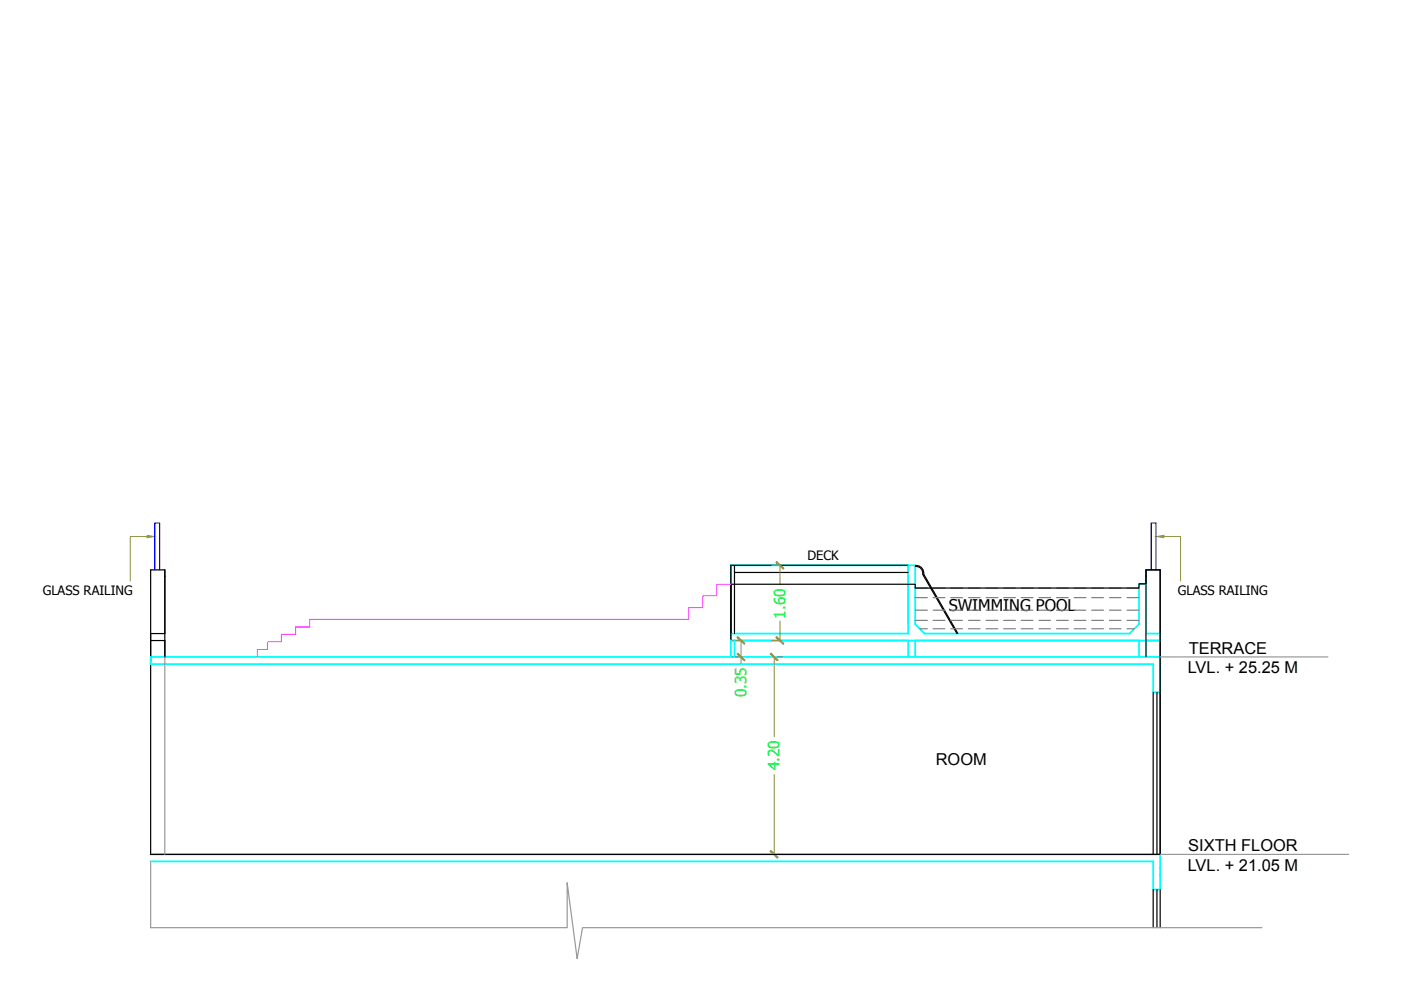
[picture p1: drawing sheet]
<svg xmlns="http://www.w3.org/2000/svg" width="297mm" height="210mm" viewBox="0 0 297 210" stroke-linecap="round" stroke-linejoin="round" font-family="sans-serif">
<path d="M155 119.9h37.6M31.9 139.3h214.1M155 135.8h91M155 134.3h37.6M196 134.3h43.5M243 134.3h3M244.5 146.8h1.5" fill="none" stroke="#0ff" stroke-width=".38"/>
<path d="M65.7 131.3h80.3" fill="none" stroke="#f3f" stroke-width=".21"/>
<circle cx="246" cy="184.1" r=".19" fill="#0ff"/>
<path d="M31.9 181.2h214.1M244.5 188.6h1.5" fill="none" stroke="#0ff" stroke-width=".38"/>
<circle cx="246" cy="185.6" r=".19" fill="#0ff"/>
<path d="M31.9 182.6h212.6" fill="none" stroke="#0ff" stroke-width=".38"/>
<circle cx="246" cy="140.8" r=".19" fill="#0ff"/>
<g fill="none" stroke="#0ff" stroke-width=".38">
<path d="M155 134.3v-14.4v14.4M155 134.3v1.5M192.6 134.3v-14.4h1.4v12.4l2 2M192.6 135.8v3.5M194 135.8v3.5M241.5 135.8v3.5M243 120.8v13.5M243 135.8v3.5M243 123.8h-1.5v8.5l-2 2M246 134.3v1.5M246 139.3v7.5M31.9 140.8h212.6v6"/>
<path d="M244.5 182.6v6M246 181.2v7.4"/>
</g>
<g fill="none" stroke="#000" stroke-width=".25">
<path d="M155.7 119.9v14.4M192.6 119.9h-37.6v14.4M194.1 119.9a1.61 1.61 0 0 1 1.7 1.8l7.3 12.6M31.9 134.3h3M34.9 135.8h-3v45.4h214.1v-60.4h-3v3h-1.5v.9h-47.5v-.8h-39v11.9M155.7 121.4h36.9M194.1 120.1h.2a1.4 1.4 0 0 1 1.3 1.6M195.6 121.8l7.3 12.5M243 139.3v-18.5h3v18.5M243 122.3h.1M244.5 146.8v34.4M245.3 146.8v34.4"/>
<path d="M246 146.8v34.4M244.5 188.6v8.1M245.3 188.6v8.1M246 188.6v8.1"/>
</g>
<g fill="#95954a" stroke="#95954a" stroke-width=".21">
<path d="M245.3 113.8l1.5-.3v.5z"/>
<path d="M163.3 138.6l1.5 1.5 .2-.1zM163.3 138.6l.2-.1 1.5 1.5z"/>
<path d="M163.5 180.3l-.2 .2 1.7 1.3zM163.3 180.5l1.7 1.3-.2 .2z"/>
<path d="M156.3 135.1l1.5 1.5 .1-.1zM156.3 135.1l.1-.1 1.5 1.5z"/>
<path d="M156.4 138.5l-.1 .1 1.6 1.4zM156.3 138.6l1.6 1.4-.1 .1z"/>
<path d="M164.7 135l-.2 .1 1.7 1.4zM164.5 135.1l1.7 1.4-.1 .1z"/>
<path d="M164.5 119.2l1.6 1.5 .1-.2zM164.5 119.2l.2-.2 1.5 1.5z"/>
</g>
<path d="M163.6 119.9h1.9M165.4 119.9v4.1M246.8 113.8h3.5v9.4M155.3 139.3h2.2M155.3 135.8h2.2M157.1 135.8v5M163.6 135.8h1.9M164.1 139.3v16.9M164.7 139.3h1.2M165.4 131.7v4.1M164.1 164.2v17M32.6 181.2h133.3" fill="none" stroke="#95954a" stroke-width=".21"/>
<g fill="none" stroke="#808080" stroke-width=".25">
<path d="M194 124.7h2.6M194 126.7h2.6M194 129.4h2.6M194 131.5h2.6M195 133.3h1.6M197.8 124.7h2.5M197.8 126.7h2.5M197.8 129.4h2.5M197.8 131.5h2.5M197.8 133.3h2.5M201.6 124.7h2.5M201.6 126.7h2.5"/>
<path d="M201.6 129.4h2.5M201.6 131.5h2.5M201.6 133.3h2.5M205.3 124.7h2.5M205.3 126.7h2.5M205.3 129.4h2.5M205.3 131.5h2.5M205.3 133.3h2.5M209.1 124.7h2.5M209.1 126.7h2.5M209.1 129.4h2.5M209.1 131.5h2.5"/>
<path d="M209.1 133.3h2.5M212.8 124.7h2.5M212.8 126.7h2.5M212.8 129.4h2.5M212.8 131.5h2.5M212.8 133.3h2.5M216.5 124.7h2.5M216.5 126.7h2.5M216.5 129.4h2.5M216.5 131.5h2.5M216.5 133.3h2.5M220.3 124.7h2.4"/>
<path d="M220.3 126.7h2.4M220.3 129.4h2.4M220.3 131.5h2.4M220.3 133.3h2.4M224 124.7h2.5M224 126.7h2.5M224 129.4h2.5M224 131.5h2.5M224 133.3h2.5M227.7 124.7h2.5M227.7 126.7h2.5M227.7 129.4h2.5"/>
<path d="M227.7 131.5h2.5M227.7 133.3h2.5M231.5 124.7h2.5M231.5 126.7h2.5M231.5 129.4h2.5M231.5 131.5h2.5M231.5 133.3h2.5M235.2 124.7h2.5M235.2 126.7h2.5M235.2 129.4h2.5M235.2 131.5h2.5M235.2 133.3h2.5"/>
<path d="M239 124.7h2.5M239 126.7h2.5M239 129.4h2.5M239 131.5h2.5M239 133.3h1.5"/>
</g>
<path d="M244.1 120.8v-9.9h1v9.9" fill="none" stroke="#00f" stroke-width=".25"/>
<circle cx="31.9" cy="140.8" r=".19" fill="#0ff"/>
<path d="M31.9 139.3v-18.5h3v18.5M34.9 122.3h.1" fill="none" stroke="#000" stroke-width=".25"/>
<path d="M31.9 139.3v1.5M155 135.8v3.5M155.7 135.8v3.5" fill="none" stroke="#0ff" stroke-width=".38"/>
<path d="M31.2 113.5l1.5 .3-1.5 .2z" fill="#95954a" stroke="#95954a" stroke-width=".21"/>
<path d="M31.2 113.8h-3.6v9.4" fill="none" stroke="#95954a" stroke-width=".21"/>
<path d="M32.8 120.8v-9.9h1v9.9" fill="none" stroke="#00f" stroke-width=".25"/>
<path d="M65.7 131.3v1.6h-3M65.7 132.9h-3v1.6h-3v1.6h-3v1.6h-2.2v1.6M155 123.9h-3v2.4h-3v2.5h-3v2.5" fill="none" stroke="#f3f" stroke-width=".21"/>
<path d="M34.9 139.3v41.9M246 139.3h35.5M31.9 182.6v14.1h88.3v-9.5l2.2 16 1.1-6.5h144.1M246 181.2h39.9" fill="none" stroke="#989898" stroke-width=".25"/>
<g font-size="3.5">
<text x="251.8" y="142.8">LVL. + 25.25 M</text>
<text x="252" y="138.6">TERRACE</text>
<text x="198.4" y="162.2">ROOM</text>
<text x="251.8" y="184.6">LVL. + 21.05 M</text>
<text x="251.9" y="180.4">SIXTH FLOOR</text>
</g>
<text font-size="3.4" x="201.1" y="129.5">SWIMMING POOL</text>
<g font-size="3.3" fill="#00f900">
<text x="166.5" y="131.2" transform="rotate(-90 166.5 131.2)">1.60</text>
<text x="158.3" y="147.9" transform="rotate(-90 158.3 147.9)">0.35</text>
<text x="165.3" y="163.3" transform="rotate(-90 165.3 163.3)">4.20</text>
</g>
<g font-size="2.7">
<text x="171.2" y="118.7">DECK</text>
<text x="9.1" y="126.1">GLASS RAILING</text>
<text x="249.7" y="126.1">GLASS RAILING</text>
</g>
</svg>
